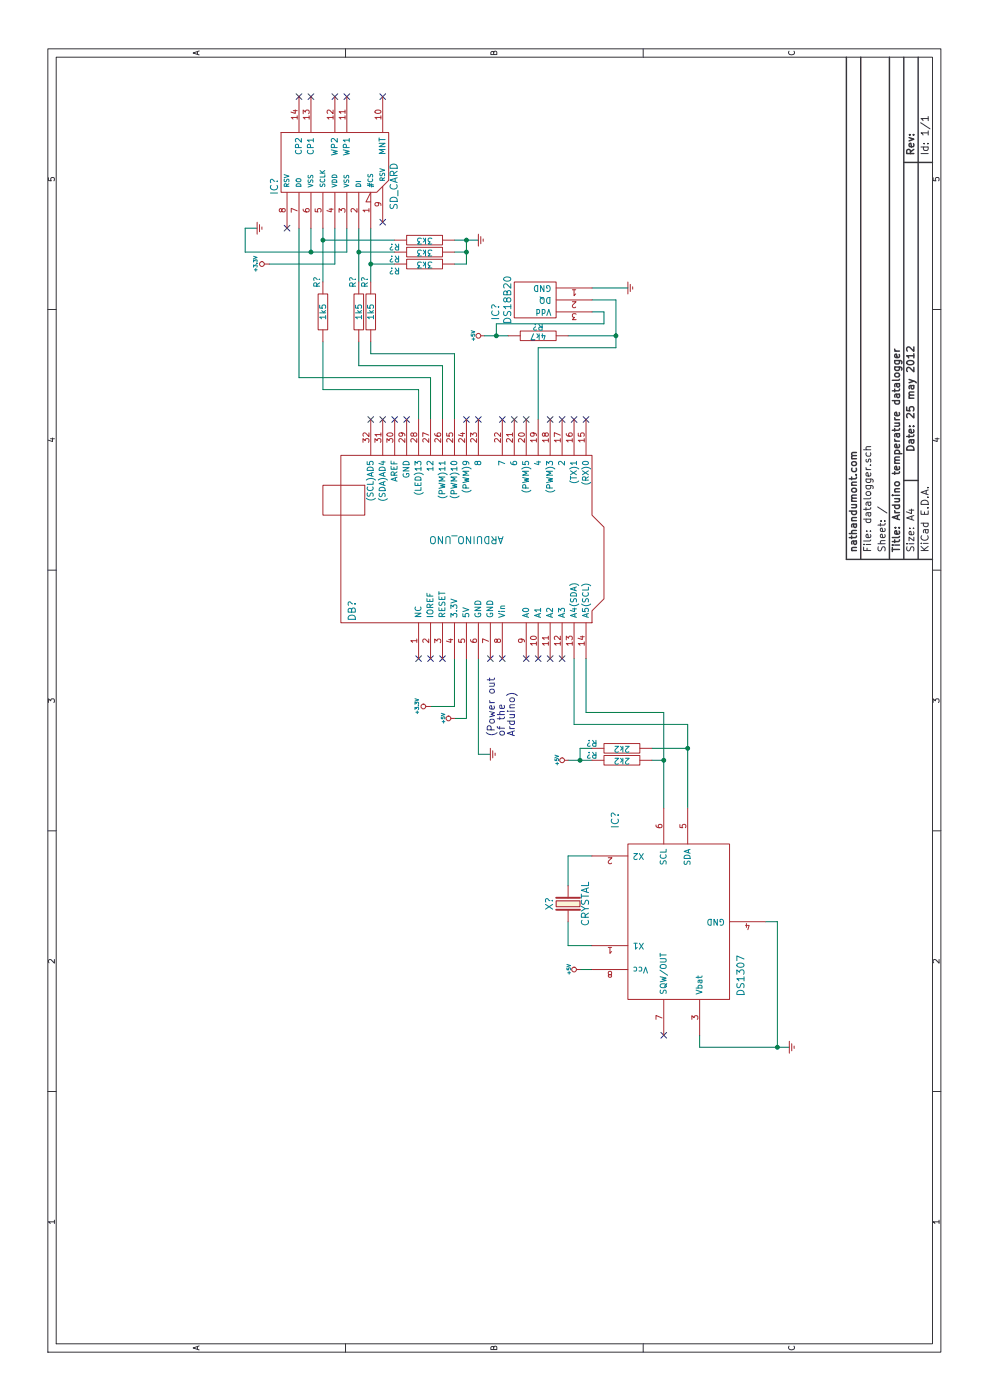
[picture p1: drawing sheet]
EESchema Schematic File Version 2  date Fri 25 May 2012 22:57:14 BST
LIBS:74xx
LIBS:adc-dac
LIBS:analog_switches
LIBS:atmel
LIBS:audio
LIBS:cmos4000
LIBS:conn
LIBS:contrib
LIBS:cypress
LIBS:dev_boards
LIBS:device
LIBS:digital-audio
LIBS:display
LIBS:dsp
LIBS:intel
LIBS:interface
LIBS:linear
LIBS:maxim
LIBS:memory
LIBS:microchip
LIBS:microcontrollers
LIBS:motorola
LIBS:parallax
LIBS:philips
LIBS:power
LIBS:regul
LIBS:siliconi
LIBS:special
LIBS:texas
LIBS:transistors
LIBS:valves
LIBS:xilinx
EELAYER 25  0
EELAYER END
$Descr A4 11700 8267
encoding utf-8
Sheet 1 1
Title "Arduino temperature datalogger"
Date "25 may 2012"
Rev ""
Comp "nathandumont.com"
Comment1 ""
Comment2 ""
Comment3 ""
Comment4 ""
$EndDescr
$Comp
L +5V #PWR?
U 1 1
P 8900 4050
F 0 "#PWR?" H 8900 4140 20  0001 C CNN
F 1 "+5V" H 8900 4140 30  0000 C CNN
	1    8900 4050
	1    0    0    -1  
$EndComp
$Comp
L GND #PWR?
U 1 1
P 9300 5250
F 0 "#PWR?" H 9300 5250 30  0001 C CNN
F 1 "GND" H 9300 5180 30  0001 C CNN
	1    9300 5250
	1    0    0    -1  
$EndComp
Wire Wire Line
	9300 4950 9300 5250
Connection ~ 8900 4150
Wire Wire Line
	8900 4050 8900 4250
Wire Wire Line
	9200 4950 9200 5150
Wire Wire Line
	8900 5150 8900 4750
Wire Wire Line
	5800 3600 5800 3800
Wire Wire Line
	5800 3800 6200 3800
Wire Wire Line
	9800 2500 8550 2500
Wire Wire Line
	8550 2500 8550 3600
Wire Wire Line
	8550 3600 8200 3600
Wire Wire Line
	8850 3000 8650 3000
Wire Wire Line
	8650 3000 8650 3700
Wire Wire Line
	8650 3700 8200 3700
Wire Wire Line
	9500 2250 9500 2800
Wire Wire Line
	9500 2800 9800 2800
Connection ~ 9700 3900
Wire Wire Line
	9700 4000 9700 3800
Wire Wire Line
	9700 3900 9500 3900
Wire Wire Line
	9500 3900 9500 3800
Connection ~ 9700 2700
Wire Wire Line
	9350 2700 9800 2700
Connection ~ 9600 3000
Wire Wire Line
	9600 3300 9600 3000
Wire Wire Line
	9800 3100 9350 3100
Wire Wire Line
	5400 4100 5400 4000
Wire Wire Line
	5400 4000 6200 4000
Wire Wire Line
	3600 4950 3600 4850
Wire Wire Line
	5450 4950 5450 4850
Wire Wire Line
	5450 4850 5350 4850
Connection ~ 5350 5550
Wire Wire Line
	5350 5450 5350 5550
Wire Wire Line
	4950 5550 5750 5550
Wire Wire Line
	5750 5550 5750 4900
Wire Wire Line
	5750 4900 6200 4900
Wire Wire Line
	4000 6400 4000 6500
Wire Wire Line
	4000 6500 2950 6500
Wire Wire Line
	3050 5850 2950 5850
Wire Wire Line
	4000 4750 3800 4750
Wire Wire Line
	3800 4750 3800 4950
Wire Wire Line
	4300 4750 4550 4750
Wire Wire Line
	4550 4750 4550 4950
Wire Wire Line
	2950 5850 2950 6600
Connection ~ 2950 6500
Wire Wire Line
	4950 5750 5650 5750
Wire Wire Line
	5650 5750 5650 4800
Wire Wire Line
	5650 4800 6200 4800
Wire Wire Line
	5450 5450 5450 5750
Connection ~ 5450 5750
Wire Wire Line
	5350 4750 5350 4950
Connection ~ 5350 4850
Wire Wire Line
	6200 3900 5700 3900
Wire Wire Line
	5700 3900 5700 3800
Wire Wire Line
	9350 3000 9800 3000
Wire Wire Line
	9500 3300 9500 3100
Connection ~ 9500 3100
Wire Wire Line
	9700 2700 9700 3300
Wire Wire Line
	8850 3100 8750 3100
Wire Wire Line
	8750 3100 8750 3800
Wire Wire Line
	8750 3800 8200 3800
Wire Wire Line
	9600 3800 9600 3900
Connection ~ 9600 3900
Wire Wire Line
	9800 2900 9600 2900
Wire Wire Line
	9600 2600 9800 2600
Wire Wire Line
	9600 2900 9600 2050
Wire Wire Line
	9600 2050 9800 2050
Wire Wire Line
	9800 2050 9800 2150
Connection ~ 9600 2600
Wire Wire Line
	8850 2700 8450 2700
Wire Wire Line
	8450 2700 8450 3500
Wire Wire Line
	8450 3500 8200 3500
Wire Wire Line
	9100 4950 9100 5050
Wire Wire Line
	9100 5050 9000 5050
Wire Wire Line
	9000 5050 9000 4150
Wire Wire Line
	9000 4150 8900 4150
Wire Wire Line
	8200 4500 8800 4500
Wire Wire Line
	8800 4500 8800 5150
Wire Wire Line
	8800 5150 9200 5150
Connection ~ 8900 5150
$Comp
L R R?
U 1 1
P 8900 4500
F 0 "R?" V 8980 4500 50  0000 C CNN
F 1 "4k7" V 8900 4500 50  0000 C CNN
	1    8900 4500
	1    0    0    -1  
$EndComp
$Comp
L DS18B20 IC?
U 1 1
P 9200 4550
F 0 "IC?" H 9100 4950 60  0000 C CNN
F 1 "DS18B20" H 9200 4850 60  0000 C CNN
	1    9200 4550
	1    0    0    -1  
$EndComp
NoConn ~ 10900 3200
NoConn ~ 10900 2900
NoConn ~ 10900 2800
NoConn ~ 10900 2600
NoConn ~ 10900 2500
NoConn ~ 8200 4900
NoConn ~ 8200 4800
NoConn ~ 6200 4700
NoConn ~ 6200 4600
NoConn ~ 6200 4500
NoConn ~ 6200 4400
NoConn ~ 6200 4200
NoConn ~ 6200 4100
NoConn ~ 6200 3700
NoConn ~ 6200 3600
NoConn ~ 6200 3500
$Comp
L +3.3V #PWR?
U 1 1
P 5800 3600
F 0 "#PWR?" H 5800 3560 30  0001 C CNN
F 1 "+3.3V" H 5800 3710 30  0000 C CNN
	1    5800 3600
	1    0    0    -1  
$EndComp
NoConn ~ 8200 4700
NoConn ~ 8200 4600
NoConn ~ 8200 4400
NoConn ~ 8200 4300
NoConn ~ 8200 4200
NoConn ~ 8200 4000
NoConn ~ 8200 3900
NoConn ~ 8200 3400
NoConn ~ 8200 3300
NoConn ~ 8200 3200
NoConn ~ 8200 3100
$Comp
L GND #PWR?
U 1 1
P 9800 2150
F 0 "#PWR?" H 9800 2150 30  0001 C CNN
F 1 "GND" H 9800 2080 30  0001 C CNN
	1    9800 2150
	1    0    0    -1  
$EndComp
$Comp
L +3.3V #PWR?
U 1 1
P 9500 2250
F 0 "#PWR?" H 9500 2210 30  0001 C CNN
F 1 "+3.3V" H 9500 2360 30  0000 C CNN
	1    9500 2250
	1    0    0    -1  
$EndComp
NoConn ~ 9800 2400
NoConn ~ 9850 3200
$Comp
L GND #PWR?
U 1 1
P 9700 4000
F 0 "#PWR?" H 9700 4000 30  0001 C CNN
F 1 "GND" H 9700 3930 30  0001 C CNN
	1    9700 4000
	1    0    0    -1  
$EndComp
$Comp
L R R?
U 1 1
P 9100 3100
AR Path="/4FBEA050" Ref="R?"  Part="1" 
AR Path="/4FBEA094" Ref="R?"  Part="1" 
F 0 "R?" V 9150 2850 50  0000 C CNN
F 1 "1k5" V 9100 3100 50  0000 C CNN
	1    9100 3100
	0    -1   -1   0   
$EndComp
$Comp
L R R?
U 1 1
P 9100 3000
AR Path="/4FBEA050" Ref="R?"  Part="1" 
AR Path="/4FBEA086" Ref="R?"  Part="1" 
F 0 "R?" V 9150 2750 50  0000 C CNN
F 1 "1k5" V 9100 3000 50  0000 C CNN
	1    9100 3000
	0    -1   -1   0   
$EndComp
$Comp
L R R?
U 1 1
P 9500 3550
AR Path="/4FBEA050" Ref="R?"  Part="1" 
AR Path="/4FBEA05A" Ref="R?"  Part="1" 
F 0 "R?" V 9450 3800 50  0000 C CNN
F 1 "3k3" V 9500 3550 50  0000 C CNN
	1    9500 3550
	1    0    0    -1  
$EndComp
$Comp
L R R?
U 1 1
P 9600 3550
AR Path="/4FBEA050" Ref="R?"  Part="1" 
AR Path="/4FBEA059" Ref="R?"  Part="1" 
F 0 "R?" V 9550 3800 50  0000 C CNN
F 1 "3k3" V 9600 3550 50  0000 C CNN
	1    9600 3550
	1    0    0    -1  
$EndComp
$Comp
L R R?
U 1 1
P 9700 3550
F 0 "R?" V 9650 3800 50  0000 C CNN
F 1 "3k3" V 9700 3550 50  0000 C CNN
	1    9700 3550
	1    0    0    -1  
$EndComp
$Comp
L R R?
U 1 1
P 9100 2700
F 0 "R?" V 9150 2450 50  0000 C CNN
F 1 "1k5" V 9100 2700 50  0000 C CNN
	1    9100 2700
	0    -1   -1   0   
$EndComp
$Comp
L SD_CARD IC?
U 1 1
P 10350 2800
F 0 "IC?" H 10150 3300 60  0000 C CNN
F 1 "SD_CARD" H 10150 2300 60  0000 C CNN
	1    10350 2800
	1    0    0    -1  
$EndComp
Text Notes 5550 4150 0    60   ~ 0
(Power out\nof the\nArduino)
$Comp
L GND #PWR?
U 1 1
P 5400 4100
F 0 "#PWR?" H 5400 4100 30  0001 C CNN
F 1 "GND" H 5400 4030 30  0001 C CNN
	1    5400 4100
	1    0    0    -1  
$EndComp
$Comp
L +5V #PWR?
U 1 1
P 5700 3800
F 0 "#PWR?" H 5700 3890 20  0001 C CNN
F 1 "+5V" H 5700 3890 30  0000 C CNN
	1    5700 3800
	1    0    0    -1  
$EndComp
$Comp
L +5V #PWR?
U 1 1
P 3600 4850
F 0 "#PWR?" H 3600 4940 20  0001 C CNN
F 1 "+5V" H 3600 4940 30  0000 C CNN
	1    3600 4850
	1    0    0    -1  
$EndComp
$Comp
L +5V #PWR?
U 1 1
P 5350 4750
F 0 "#PWR?" H 5350 4840 20  0001 C CNN
F 1 "+5V" H 5350 4840 30  0000 C CNN
	1    5350 4750
	1    0    0    -1  
$EndComp
$Comp
L R R?
U 1 1
P 5350 5200
F 0 "R?" V 5400 5450 50  0000 C CNN
F 1 "2k2" V 5350 5200 50  0000 C CNN
	1    5350 5200
	1    0    0    -1  
$EndComp
$Comp
L R R?
U 1 1
P 5450 5200
F 0 "R?" V 5500 5450 50  0000 C CNN
F 1 "2k2" V 5450 5200 50  0000 C CNN
	1    5450 5200
	1    0    0    -1  
$EndComp
NoConn ~ 3050 5550
$Comp
L GND #PWR?
U 1 1
P 2950 6600
F 0 "#PWR?" H 2950 6600 30  0001 C CNN
F 1 "GND" H 2950 6530 30  0001 C CNN
	1    2950 6600
	1    0    0    -1  
$EndComp
$Comp
L CRYSTAL X?
U 1 1
P 4150 4750
F 0 "X?" H 4150 4900 60  0000 C CNN
F 1 "CRYSTAL" H 4150 4600 60  0000 C CNN
	1    4150 4750
	1    0    0    -1  
$EndComp
$Comp
L DS1307 IC?
U 1 1
P 4000 5650
F 0 "IC?" H 3150 6150 60  0000 C CNN
F 1 "DS1307" H 4450 5100 60  0000 C CNN
	1    4000 5650
	-1   0    0    -1  
$EndComp
$Comp
L ARDUINO_UNO DB?
U 1 1
P 7200 3900
F 0 "DB?" H 6600 4850 60  0000 C CNN
F 1 "ARDUINO_UNO" V 7200 3900 60  0000 C CNN
	1    7200 3900
	1    0    0    -1  
$EndComp
$EndSCHEMATC
